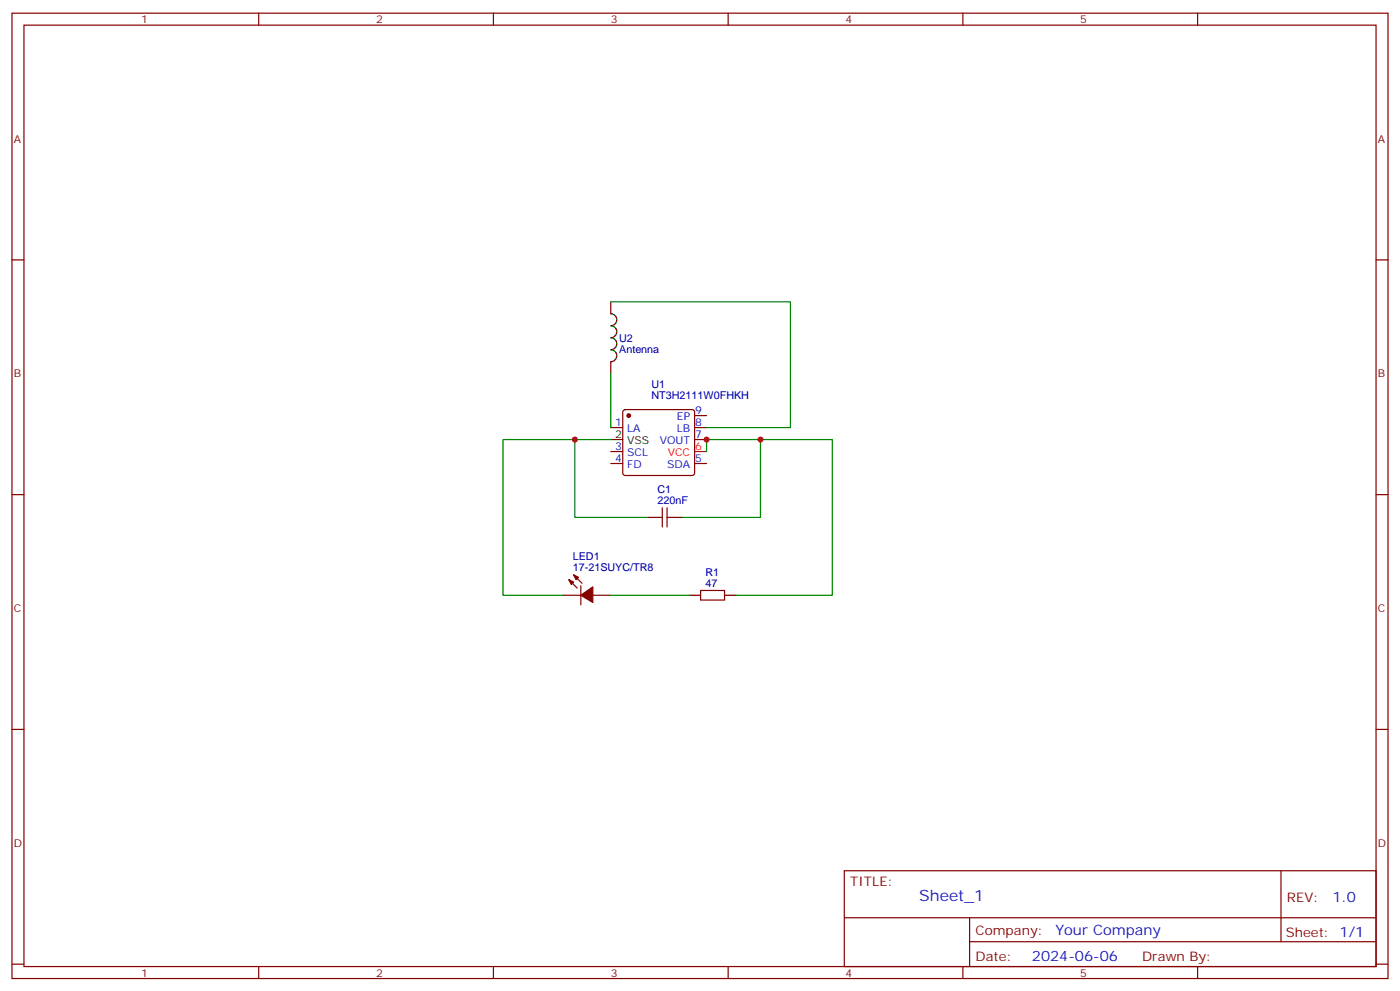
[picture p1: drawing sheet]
<svg xmlns="http://www.w3.org/2000/svg" width="412mm" height="292mm" viewBox="0 0 412 292" stroke-linecap="round" stroke-linejoin="round" font-family="sans-serif">
<g fill="none" stroke="#870000" stroke-width=".35">
<path d="M3.5 3.9h405.4v284.3h-405.4zM7.1 7.4h398.2v277.3h-398.2zM76.2 3.9v3.5M145.3 3.9v3.5M214.5 3.9v3.5M283.6 3.9v3.5M352.8 3.9v3.5M3.5 76.6h3.6M405.3 76.6h3.6M179.9 88.9v3.5M179.9 106.5v3.6M179.9 125.9h3.5"/>
<path d="M179.9 136.5h3.5M179.9 133h3.5M183.7 120.9l.4-.2h19.8l.5 .2 .2 .5v17.9l-.2 .5-.5 .3h-19.8l-.4-.3-.3-.5v-17.9zM204.6 122.4h3.5M204.6 125.9h3.5M204.6 129.5h3.5M204.6 136.5h3.5M3.5 145.7h3.6M194 152.4h1.1M195.1 149.6v5.6M196.5 149.6v5.6M196.5 152.4h1.1"/>
<path d="M405.3 145.7h3.6M165.8 175.3h5.3M167.6 170.7l2.4 2.5M169 169.3l2.4 2.5M171.1 172.5v5.7M174.6 175.3h5.3M206.4 173.9h7v2.8h-7zM3.5 214.8h3.6M405.3 214.8h3.6M248.7 256.5h156.6v28.2h-156.6zM377.3 256.5v20.9M248.7 270.3h156.5"/>
<path d="M285.6 277.4h119.6M285.6 270.3v14.1M3.5 284h3.6M76.2 284.7v3.5M145.3 284.7v3.5M214.5 284.7v3.5M283.6 284.7v3.5M352.8 284.7v3.5M405.3 284h3.6"/>
</g>
<path d="M204.6 133h3.5" fill="none" stroke="#f00" stroke-width=".35"/>
<path d="M179.9 92.4a1.76 1.76 0 0 1 1.8 1.8 1.76 1.76 0 0 1-1.8 1.8 1.76 1.76 0 0 1 1.8 1.7 1.76 1.76 0 0 1-1.8 1.8 1.76 1.76 0 0 1 1.8 1.7 1.76 1.76 0 0 1-1.8 1.8 1.76 1.76 0 0 1 1.8 1.8 1.76 1.76 0 0 1-1.8 1.7M179.9 129.5h3.5M190.5 152.4h3.5M197.6 152.4h3.5M202.8 175.3h3.6M213.4 175.3h3.6" fill="none" stroke="#000" stroke-width=".35"/>
<g fill="#870000" stroke="#870000" stroke-width=".35">
<path d="M167.6 170.7l1.4 .8-.7 .7z"/>
<path d="M169 169.3l1.4 .7-.7 .7z"/>
<path d="M171.1 175.3l3.5-2.4v4.5z"/>
<circle cx="185.2" cy="122.4" r=".53"/>
</g>
<path d="M179.9 88.9h52.9v37h-24.7M179.9 110.1v15.8M169.3 129.5h-21.1v45.8h17.6M179.9 129.5h-10.6v22.9h21.2M208.1 133v-3.5h15.9v22.9h-22.9M224 129.5h21.2v45.8h-28.2M179.9 175.3h22.9" fill="none" stroke="#008700" stroke-width=".35"/>
<g fill="#c00">
<circle cx="208.1" cy="129.5" r=".88"/>
<circle cx="169.3" cy="129.5" r=".88"/>
<circle cx="224" cy="129.5" r=".88"/>
</g>
<text font-size="4.6" fill="#00f" x="270.8" y="265.5">Sheet_1</text>
<g font-size="4.2" fill="#00f">
<text x="392.5" y="265.7">1.0</text>
<text x="310.9" y="275.3">Your Company</text>
<text x="304" y="283.1">2024-06-06</text>
</g>
<g font-size="3.9" fill="#800">
<text x="250.5" y="261.1">TITLE:</text>
<text x="379.1" y="265.7">REV:</text>
<text x="287.4" y="275.3">Company:</text>
<text x="378.7" y="275.9">Sheet: 1/1</text>
<text x="287.4" y="282.9">Date:</text>
<text x="336.4" y="283">Drawn By:</text>
</g>
<g font-size="3.2" fill="#800">
<text x="41.6" y="6.9">1</text>
<text x="110.8" y="6.9">2</text>
<text x="179.9" y="6.9">3</text>
<text x="249.1" y="6.9">4</text>
<text x="318.2" y="6.9">5</text>
<text x="4.1" y="42">A</text>
<text x="405.9" y="42">A</text>
<text x="4.1" y="111.1">B</text>
<text x="405.9" y="111.1">B</text>
<text x="4.1" y="180.3">C</text>
<text x="405.9" y="180.3">C</text>
<text x="4.1" y="249.4">D</text>
<text x="405.9" y="249.4">D</text>
<text x="41.6" y="287.7">1</text>
<text x="110.8" y="287.7">2</text>
<text x="179.9" y="287.7">3</text>
<text x="249.1" y="287.7">4</text>
<text x="318.2" y="287.7">5</text>
</g>
<g font-size="3.2" fill="#000080">
<text x="182.4" y="100.7">U2</text>
<text x="182.4" y="103.8">Antenna</text>
<text x="191.9" y="117.6">NT3H2111W0FHKH</text>
<text x="191.9" y="114.4">U1</text>
<text x="193.7" y="148.5">220nF</text>
<text x="193.7" y="145.3">C1</text>
<text x="168.7" y="165.1">LED1</text>
<text x="168.7" y="168.3">17-21SUYC/TR8</text>
<text x="207.8" y="172.9">47</text>
<text x="207.8" y="169.6">R1</text>
</g>
<g font-size="3.2" fill="#00f">
<text x="181.3" y="125.6">1</text>
<text x="199.4" y="123.8">EP</text>
<text x="204.8" y="122.1">9</text>
<text x="204.8" y="125.6">8</text>
<text x="184.7" y="127.4">LA</text>
<text x="194.4" y="130.9">VOUT</text>
<text x="199.4" y="127.4">LB</text>
<text x="204.8" y="129.1">7</text>
<text x="181.3" y="136.2">4</text>
<text x="181.3" y="132.6">3</text>
<text x="184.7" y="137.9">FD</text>
<text x="184.7" y="134.4">SCL</text>
<text x="196.5" y="137.9">SDA</text>
<text x="204.8" y="136.2">5</text>
</g>
<g font-size="3.2">
<text x="181.3" y="129.1">2</text>
<text x="184.7" y="130.9">VSS</text>
</g>
<g font-size="3.2" fill="#f00">
<text x="196.7" y="134.4">VCC</text>
<text x="204.8" y="132.6">6</text>
</g>
</svg>
